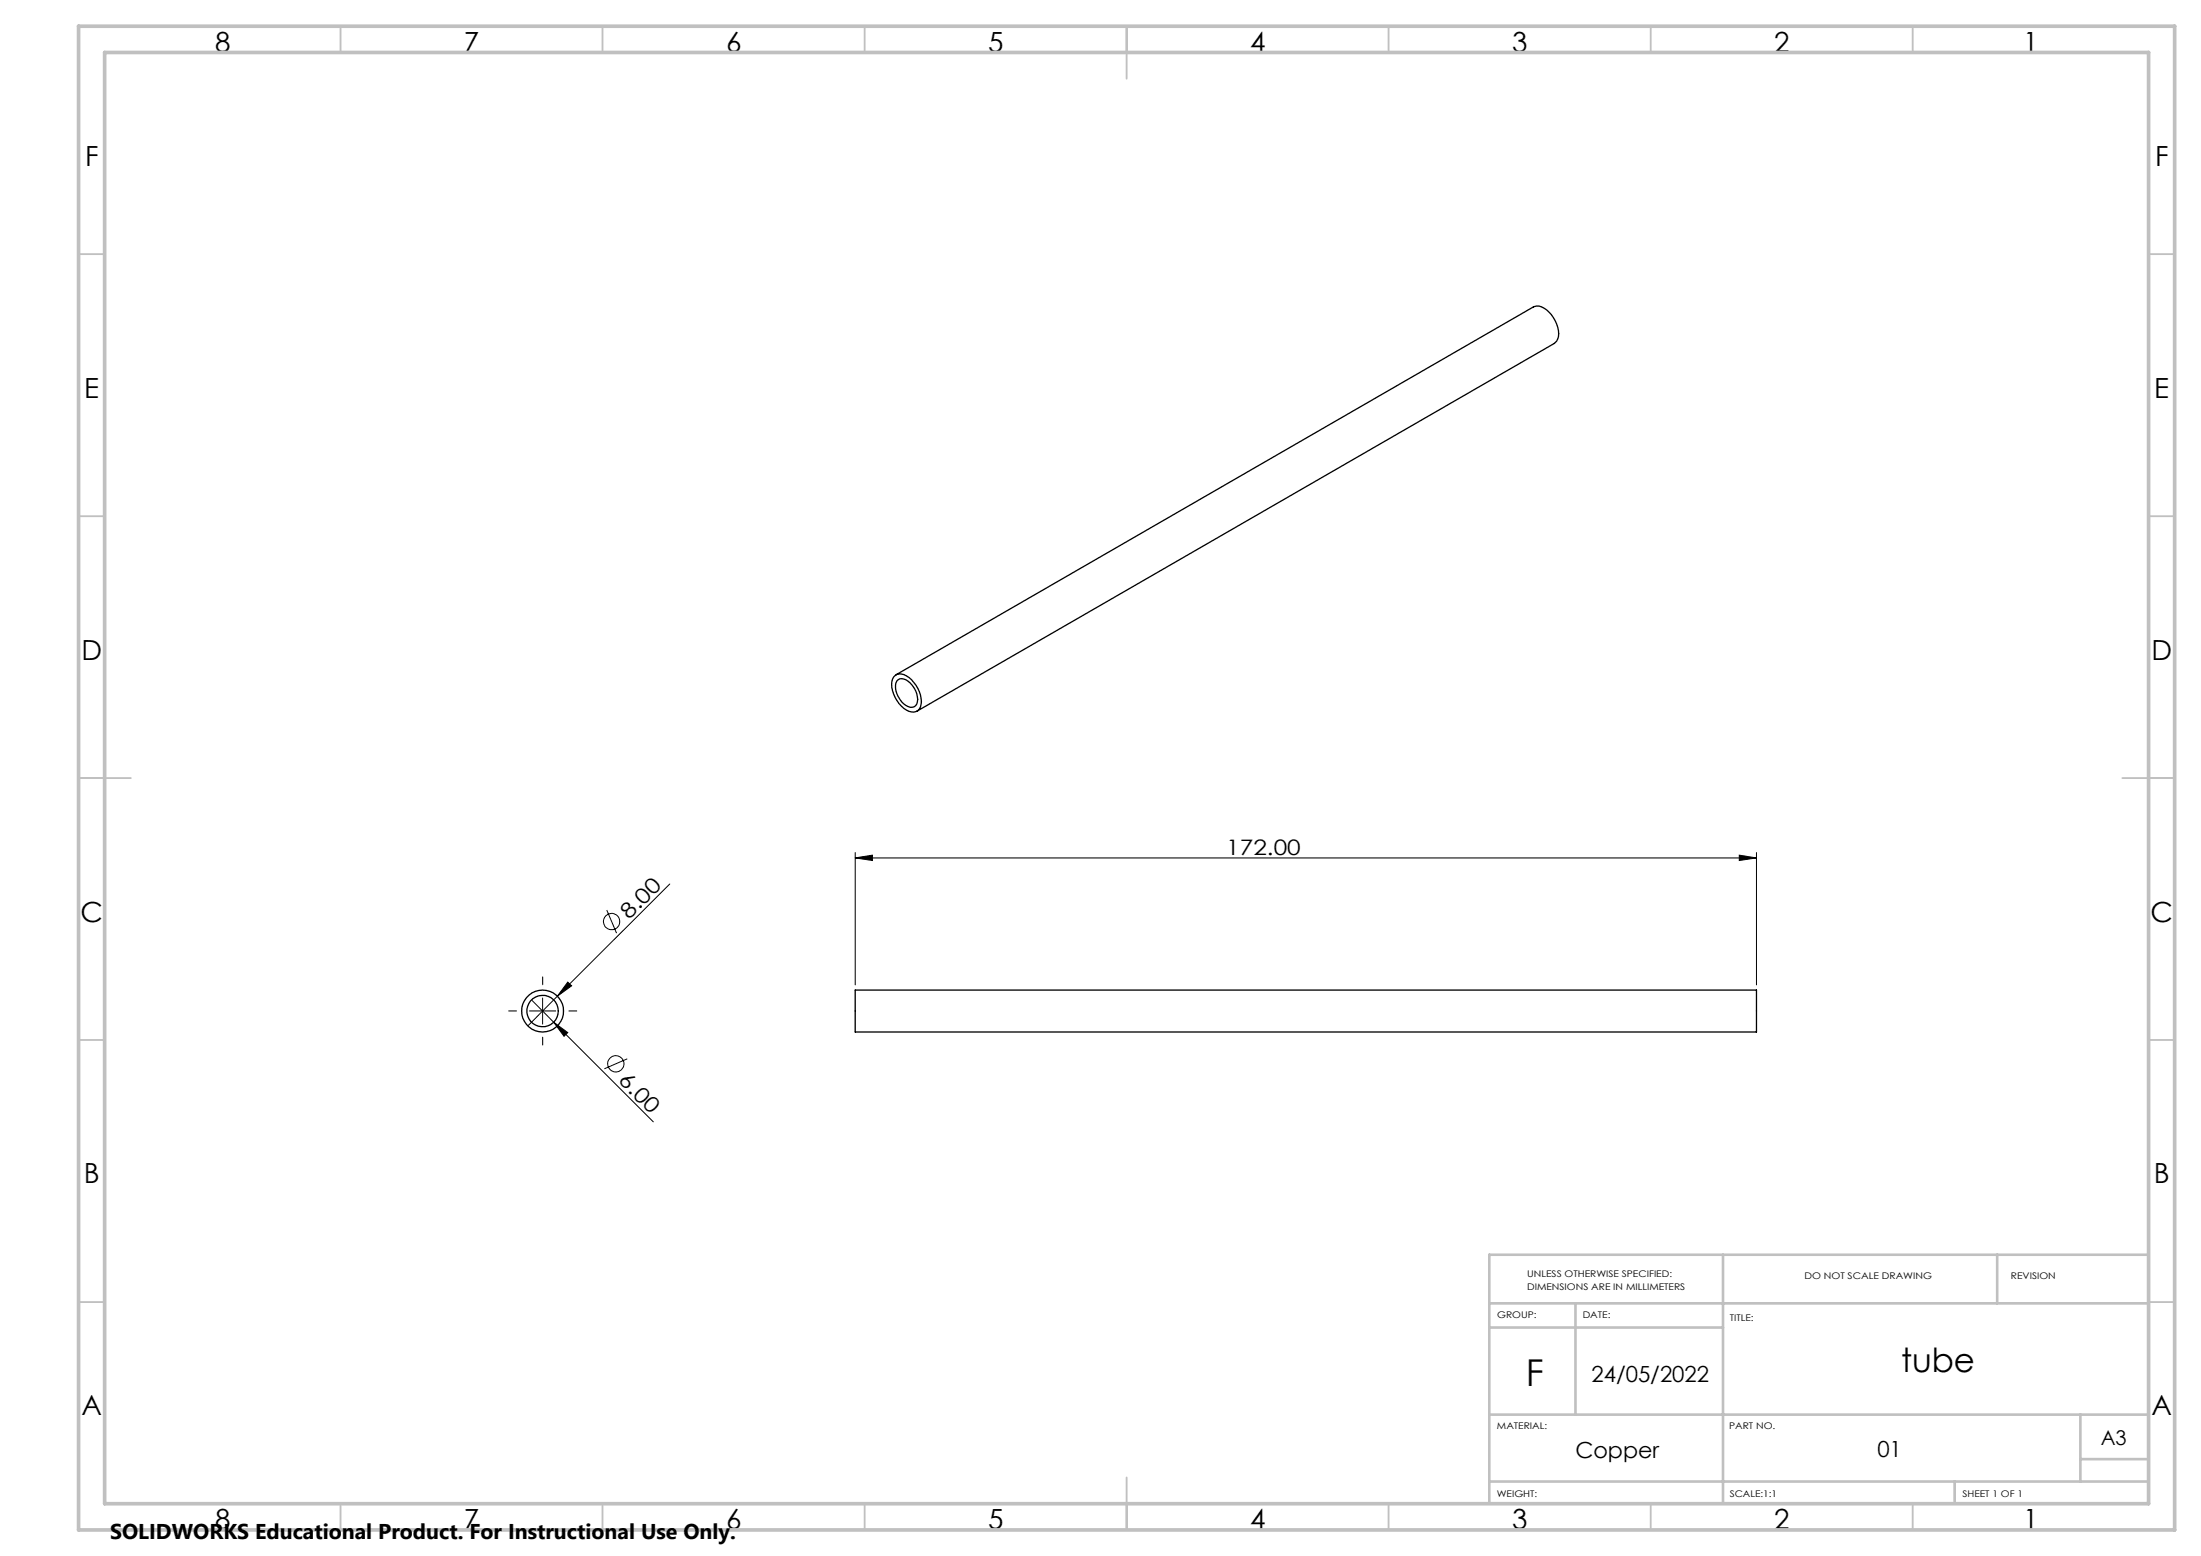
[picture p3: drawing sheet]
<svg xmlns="http://www.w3.org/2000/svg" width="420mm" height="297mm" viewBox="0 0 420 297" stroke-linecap="round" stroke-linejoin="round" font-family="sans-serif">
<g fill="none" stroke="#000" stroke-width=".19">
<path d="M115.8 173.7l1.9 4.4M127.8 168.7l-21.4 21.4M163.2 163.8l3.3-.6v1zM163.2 162.7v25.3M163.2 163.8h172M331.9 163.2l3.3 .6-3.3 .4zM335.2 162.7v25.3M101 193h5M101.4 190.8l4.3 4.3M103.5 190.5v5M105.7 195.1l2.6 2-.7 .7zM105.7 195.1l19 19"/>
<path d="M106.4 190.1l-5.7 5.7M108.3 187.5l.8 .7-2.7 1.9zM119.7 202.1l-4.4 1.9"/>
<circle cx="116.7" cy="175.9" r="1.57"/>
<circle cx="117.5" cy="203.1" r="1.55"/>
</g>
<path d="M98.6 193h-1.5M103.6 188v-1.5M103.6 198v1.5M108.6 193h1.5" fill="none" stroke="#000" stroke-width=".19" stroke-dasharray="15.2 1.3 1.3 1.3"/>
<g fill="none" stroke="#c0c0c0" stroke-width=".35">
<path d="M65 5v5M115 5v5M165 5v5M215 5v10M265 5v5M315 5v5M365 5v5M15 48.5h5M410 48.5h5M15 98.5h5M410 98.5h5M15 148.5h10"/>
<path d="M405 148.5h10M15 198.5h5M410 198.5h5M15 248.5h5M410 248.5h5M65 287v5M115 287v5M165 287v5M215 282v10M265 287v5M315 287v5M365 287v5"/>
</g>
<path d="M328.8 239.5v47.5M381.1 239.5v9.3M410 239.5h-125.8v47.5M284.2 248.8h125.8M284.2 253.4h44.6M300.6 248.8v21.2M284.6 270h125.4M397 270v12.8M397 278.5h13M284.2 282.8h125.8M373 282.8v4.2" fill="none" stroke="#c0c0c0" stroke-width=".5"/>
<path d="M15 5h400v287h-400zM20 10h390v277h-390z" fill="none" stroke="#c0c0c0" stroke-width=".7"/>
<g fill="#000">
<path d="M105.7 195.1l2.6 2-.7 .7zM108.3 187.5l.8 .7-2.7 1.9z"/>
<path d="M331.9 163.2l3.3 .6-3.3 .4zM163.2 163.8l3.3-.6v1z"/>
</g>
<g fill="none" stroke="#000" stroke-width=".25">
<path d="M170.8 128.9a2.17 2.17 0 0 1 2.7 .4 5.7 5.7 0 0 1 2.1 5.6 1.68 1.68 0 0 1-2.6 .6 5.8 5.8 0 0 1-2.7-5.9zM171 128.8l121.6-70.2a2.21 2.21 0 0 1 2.5 .5 5.8 5.8 0 0 1 2.2 5.6l-.7 .8-121.6 70.2M171.4 129.7a1.92 1.92 0 0 1 2.3 .7 4 4 0 0 1 1.2 4 1.32 1.32 0 0 1-2 .3 4.1 4.1 0 0 1-1.8-4.7zM163.2 189h172v8h-172z"/>
<circle cx="103.5" cy="193" r="4"/>
<circle cx="103.5" cy="193" r="3"/>
</g>
<text font-size="7.1" x="291.2" y="264.6">F</text>
<text font-size="6.3" x="362.8" y="261.8">tube</text>
<g font-size="5.3">
<text x="41" y="9.9">8</text>
<text x="88.5" y="9.9">7</text>
<text x="138.5" y="9.9">6</text>
<text x="188.5" y="9.9">5</text>
<text x="238.5" y="9.9">4</text>
<text x="288.5" y="9.9">3</text>
<text x="338.5" y="9.9">2</text>
<text x="386" y="9.9">1</text>
<text x="16.2" y="31.7">F</text>
<text x="411.2" y="31.7">F</text>
<text x="16.1" y="75.9">E</text>
<text x="411.1" y="75.9">E</text>
<text x="15.5" y="125.9">D</text>
<text x="410.5" y="125.9">D</text>
<text x="15.4" y="175.9">C</text>
<text x="410.4" y="175.9">C</text>
<text x="16" y="225.9">B</text>
<text x="411" y="225.9">B</text>
<text x="15.5" y="270.2">A</text>
<text x="410.5" y="270.2">A</text>
<text x="41" y="291.9">8</text>
<text x="88.5" y="291.9">7</text>
<text x="138.5" y="291.9">6</text>
<text x="188.5" y="291.9">5</text>
<text x="238.5" y="291.9">4</text>
<text x="288.5" y="291.9">3</text>
<text x="338.5" y="291.9">2</text>
<text x="386" y="291.9">1</text>
</g>
<g font-size="4.2">
<text x="303.7" y="263.7">24/05/2022</text>
<text x="300.6" y="278.3">Copper</text>
<text x="358.2" y="278.2">01</text>
</g>
<g font-size="4.1">
<text x="234" y="163.2">172.00</text>
<text x="120.1" y="175.6" transform="rotate(-45 120.1 175.6)">8.00</text>
<text x="117.8" y="206.4" transform="rotate(45 117.8 206.4)">6.00</text>
<text x="21" y="293.7">SOLIDWORKS Educational Product. For Instructional Use Only.</text>
</g>
<text font-size="3.9" x="400.9" y="275.8">A3</text>
<g font-size="1.7">
<text x="291.4" y="243.7">UNLESS OTHERWISE SPECIFIED:</text>
<text x="344.3" y="244.1">DO NOT SCALE DRAWING</text>
<text x="383.7" y="244.1">REVISION</text>
<text x="285.7" y="251.5">GROUP:</text>
<text x="291.4" y="246.2">DIMENSIONS ARE IN MILLIMETERS</text>
<text x="302" y="251.5">DATE:</text>
<text x="330.1" y="252.1">TITLE:</text>
<text x="285.6" y="272.7">MATERIAL:</text>
<text x="330" y="272.7">PART NO.</text>
<text x="285.6" y="285.7">WEIGHT:</text>
<text x="330.1" y="285.8">SCALE:1:1</text>
<text x="374.5" y="285.8">SHEET 1 OF 1</text>
</g>
</svg>
